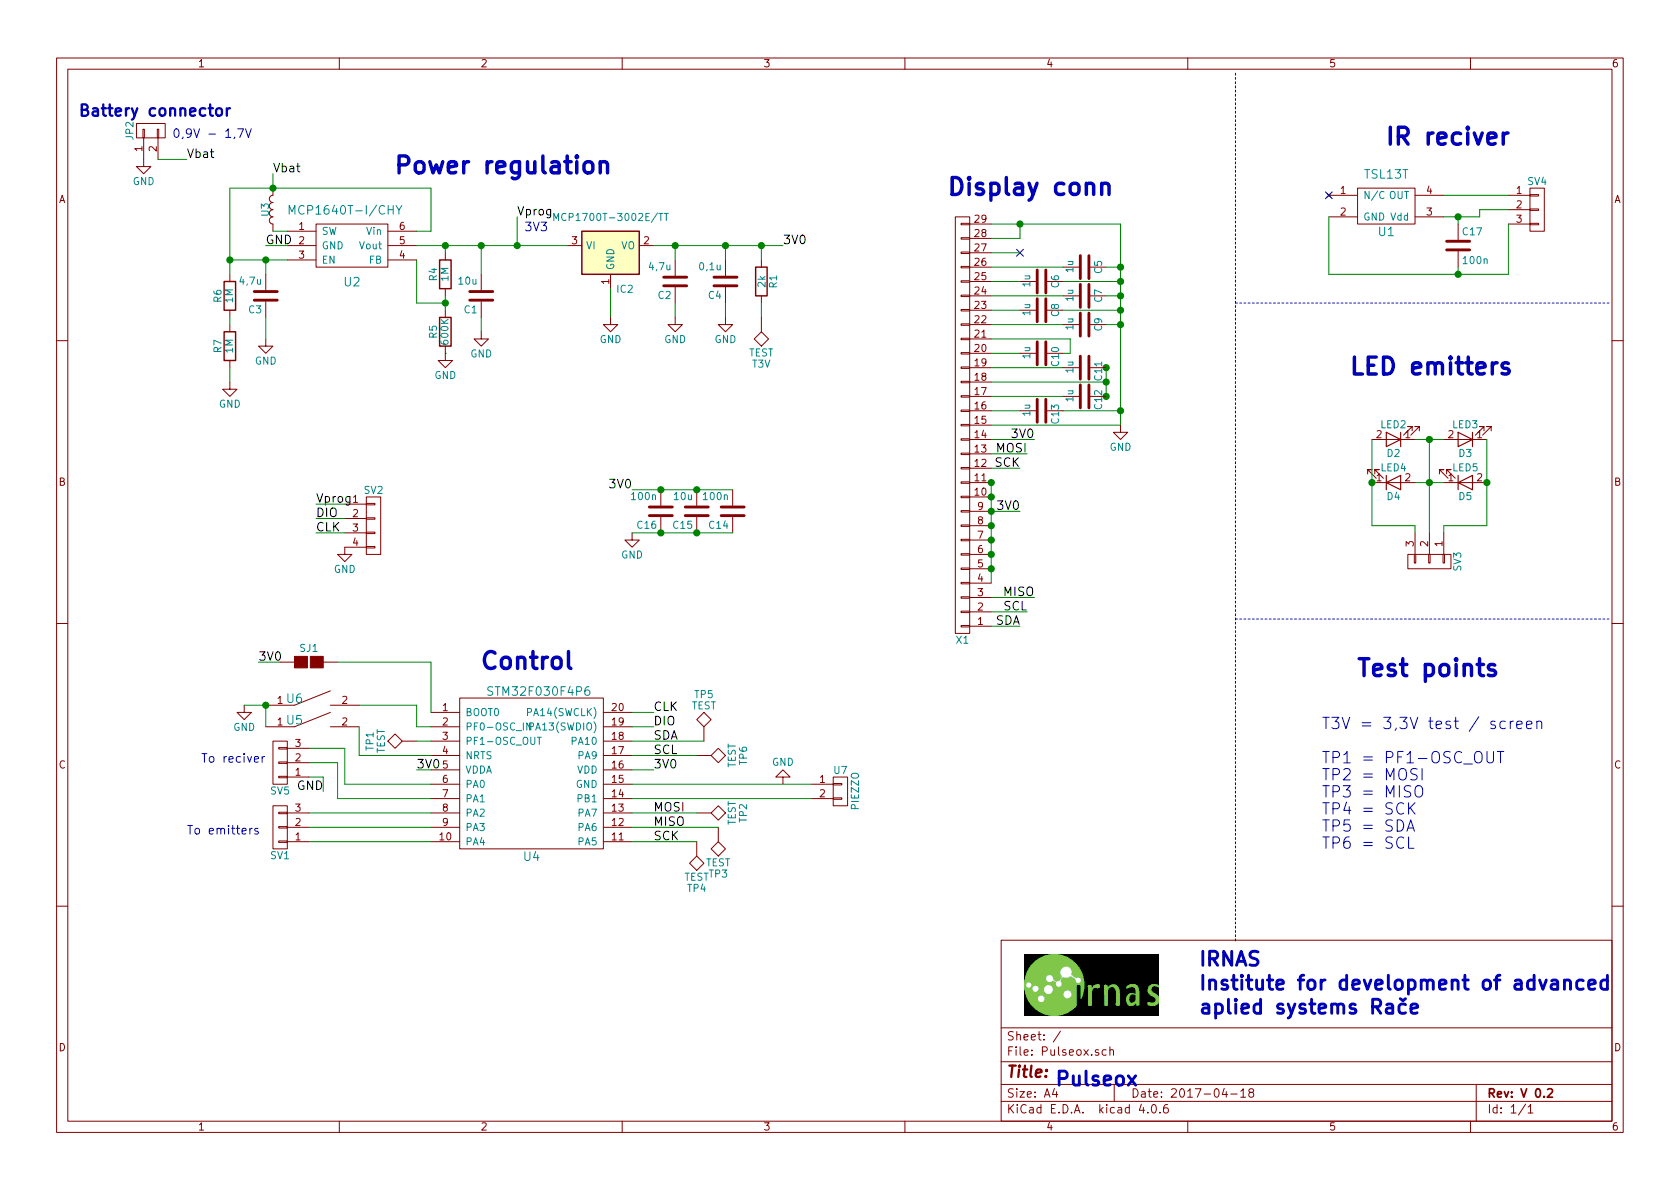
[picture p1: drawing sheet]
EESchema Schematic File Version 2
LIBS:power
LIBS:device
LIBS:transistors
LIBS:conn
LIBS:linear
LIBS:regul
LIBS:74xx
LIBS:cmos4000
LIBS:adc-dac
LIBS:memory
LIBS:xilinx
LIBS:microcontrollers
LIBS:dsp
LIBS:microchip
LIBS:analog_switches
LIBS:motorola
LIBS:texas
LIBS:intel
LIBS:audio
LIBS:interface
LIBS:digital-audio
LIBS:philips
LIBS:display
LIBS:cypress
LIBS:siliconi
LIBS:opto
LIBS:atmel
LIBS:contrib
LIBS:valves
LIBS:Pulseox-cache
EELAYER 25 0
EELAYER END
$Descr A4 11693 8268
encoding utf-8
Sheet 1 1
Title ""
Date "2017-04-18"
Rev "V 0.2"
Comp ""
Comment1 ""
Comment2 ""
Comment3 ""
Comment4 ""
$EndDescr
$Comp
L CONN_01X02 JP2
U 1 1
P 1050 900
F 0 "JP2" H 1050 1050 50  0000 C CNN
F 1 "CONN_01X02" V 1150 900 50  0001 C CNN
F 2 "" H 1050 900 50  0001 C CNN
F 3 "" H 1050 900 50  0001 C CNN
	1    1050 900 
	0    -1   -1   0   
$EndComp
$Comp
L MCP1700T-3002E/TT IC2
U 1 1
P 4250 1800
F 0 "IC2" H 4350 1600 50  0000 C CNN
F 1 "MCP1700T-3002E/TT" H 4250 2100 50  0000 C CNN
F 2 "" H 4250 1900 50  0001 C CNN
F 3 "" H 4250 1900 50  0001 C CNN
	1    4250 1800
	1    0    0    -1  
$EndComp
$Comp
L L L?
U 1 1
P 1900 1450
F 0 "L?" V 1850 1450 50  0001 C CNN
F 1 "U3" V 1950 1450 50  0000 C CNN
F 2 "" H 1900 1450 50  0001 C CNN
F 3 "" H 1900 1450 50  0001 C CNN
	1    1900 1450
	-1   0    0    1   
$EndComp
$Comp
L C C1
U 1 1
P 3350 2050
F 0 "C1" H 3375 2150 50  0000 L CNN
F 1 "10u" H 3375 1950 50  0000 L CNN
F 2 "" H 3388 1900 50  0001 C CNN
F 3 "" H 3350 2050 50  0001 C CNN
	1    3350 2050
	-1   0    0    1   
$EndComp
$Comp
L LED D5
U 1 1
P 10200 3350
F 0 "D5" H 10200 3450 50  0000 C CNN
F 1 "LED5" H 10200 3250 50  0000 C CNN
F 2 "" H 10200 3350 50  0001 C CNN
F 3 "" H 10200 3350 50  0001 C CNN
	1    10200 3350
	1    0    0    1   
$EndComp
$Comp
L MCP1640T-I/CHY U2
U 1 1
P 2450 1700
F 0 "U2" H 2450 1450 60  0000 C CNN
F 1 "MCP1640T-I/CHY" H 2400 1950 60  0000 C CNN
F 2 "" H 2450 1700 60  0001 C CNN
F 3 "" H 2450 1700 60  0001 C CNN
	1    2450 1700
	1    0    0    -1  
$EndComp
$Comp
L STM32F030F4P6 U4
U 1 1
P 3750 5200
F 0 "U4" H 3700 4450 60  0000 C CNN
F 1 "STM32F030F4P6" H 3750 5600 60  0000 C CNN
F 2 "" H 3750 5200 60  0001 C CNN
F 3 "" H 3750 5200 60  0001 C CNN
	1    3750 5200
	1    0    0    -1  
$EndComp
$Comp
L TSL13T U1
U 1 1
P 9650 1400
F 0 "U1" H 9650 1200 60  0000 C CNN
F 1 "TSL13T" H 9650 1600 60  0000 C CNN
F 2 "" H 9650 1400 60  0001 C CNN
F 3 "" H 9650 1400 60  0001 C CNN
	1    9650 1400
	1    0    0    -1  
$EndComp
$Comp
L GND #PWR?
U 1 1
P 1000 1100
F 0 "#PWR?" H 1000 850 50  0001 C CNN
F 1 "GND" H 1000 950 50  0000 C CNN
F 2 "" H 1000 1100 50  0001 C CNN
F 3 "" H 1000 1100 50  0001 C CNN
	1    1000 1100
	1    0    0    -1  
$EndComp
Text Label 1850 1700 0    60   ~ 0
GND
$Comp
L R R5
U 1 1
P 3100 2300
F 0 "R5" V 3180 2300 50  0000 C CNN
F 1 "600K" V 3100 2300 50  0000 C CNN
F 2 "" V 3030 2300 50  0001 C CNN
F 3 "" H 3100 2300 50  0001 C CNN
	1    3100 2300
	-1   0    0    1   
$EndComp
$Comp
L R R4
U 1 1
P 3100 1900
F 0 "R4" V 3180 1900 50  0000 C CNN
F 1 "1M" V 3100 1900 50  0000 C CNN
F 2 "" V 3030 1900 50  0001 C CNN
F 3 "" H 3100 1900 50  0001 C CNN
	1    3100 1900
	-1   0    0    1   
$EndComp
Text Label 1300 1100 0    60   ~ 0
Vbat
$Comp
L C C3
U 1 1
P 1850 2050
F 0 "C3" H 1875 2150 50  0000 L CNN
F 1 "4,7u" H 1875 1950 50  0000 L CNN
F 2 "" H 1888 1900 50  0001 C CNN
F 3 "" H 1850 2050 50  0001 C CNN
	1    1850 2050
	-1   0    0    1   
$EndComp
$Comp
L R R6
U 1 1
P 1600 2050
F 0 "R6" V 1680 2050 50  0000 C CNN
F 1 "1M" V 1600 2050 50  0000 C CNN
F 2 "" V 1530 2050 50  0001 C CNN
F 3 "" H 1600 2050 50  0001 C CNN
	1    1600 2050
	-1   0    0    1   
$EndComp
$Comp
L R R7
U 1 1
P 1600 2400
F 0 "R7" V 1680 2400 50  0000 C CNN
F 1 "1M" V 1600 2400 50  0000 C CNN
F 2 "" V 1530 2400 50  0001 C CNN
F 3 "" H 1600 2400 50  0001 C CNN
	1    1600 2400
	-1   0    0    1   
$EndComp
Text Label 5450 1700 0    60   ~ 0
3V0
$Comp
L C C2
U 1 1
P 4700 1950
F 0 "C2" H 4725 2050 50  0000 L CNN
F 1 "4,7u" H 4725 1850 50  0000 L CNN
F 2 "" H 4738 1800 50  0001 C CNN
F 3 "" H 4700 1950 50  0001 C CNN
	1    4700 1950
	-1   0    0    1   
$EndComp
$Comp
L C C4
U 1 1
P 5050 1950
F 0 "C4" H 5075 2050 50  0000 L CNN
F 1 "0,1u" H 5075 1850 50  0000 L CNN
F 2 "" H 5088 1800 50  0001 C CNN
F 3 "" H 5050 1950 50  0001 C CNN
	1    5050 1950
	-1   0    0    1   
$EndComp
$Comp
L LED D3
U 1 1
P 10200 3050
F 0 "D3" H 10200 3150 50  0000 C CNN
F 1 "LED3" H 10200 2950 50  0000 C CNN
F 2 "" H 10200 3050 50  0001 C CNN
F 3 "" H 10200 3050 50  0001 C CNN
	1    10200 3050
	-1   0    0    1   
$EndComp
$Comp
L LED D2
U 1 1
P 9700 3050
F 0 "D2" H 9700 3150 50  0000 C CNN
F 1 "LED2" H 9700 2950 50  0000 C CNN
F 2 "" H 9700 3050 50  0001 C CNN
F 3 "" H 9700 3050 50  0001 C CNN
	1    9700 3050
	-1   0    0    1   
$EndComp
$Comp
L LED D4
U 1 1
P 9700 3350
F 0 "D4" H 9700 3450 50  0000 C CNN
F 1 "LED4" H 9700 3250 50  0000 C CNN
F 2 "" H 9700 3350 50  0001 C CNN
F 3 "" H 9700 3350 50  0001 C CNN
	1    9700 3350
	1    0    0    1   
$EndComp
$Comp
L CONN_01X03 SV3
U 1 1
P 9950 3900
F 0 "SV3" H 9950 4100 50  0000 C CNN
F 1 "CONN_01X03" V 10050 3900 50  0001 C CNN
F 2 "" H 9950 3900 50  0001 C CNN
F 3 "" H 9950 3900 50  0001 C CNN
	1    9950 3900
	0    1    1    0   
$EndComp
$Comp
L CONN_01X03 SV4
U 1 1
P 10700 1450
F 0 "SV4" H 10700 1650 50  0000 C CNN
F 1 "CONN_01X03" V 10800 1450 50  0001 C CNN
F 2 "" H 10700 1450 50  0001 C CNN
F 3 "" H 10700 1450 50  0001 C CNN
	1    10700 1450
	1    0    0    -1  
$EndComp
NoConn ~ 9250 1350
$Comp
L C C17
U 1 1
P 10150 1700
F 0 "C17" H 10175 1800 50  0000 L CNN
F 1 "100n" H 10175 1600 50  0000 L CNN
F 2 "" H 10188 1550 50  0001 C CNN
F 3 "" H 10150 1700 50  0001 C CNN
	1    10150 1700
	1    0    0    -1  
$EndComp
$Comp
L CONN_01X03 SV1
U 1 1
P 1950 5750
F 0 "SV1" H 1950 5950 50  0000 C CNN
F 1 "CONN_01X03" V 2050 5750 50  0001 C CNN
F 2 "" H 1950 5750 50  0001 C CNN
F 3 "" H 1950 5750 50  0001 C CNN
	1    1950 5750
	-1   0    0    1   
$EndComp
$Comp
L CONN_01X03 SV5
U 1 1
P 1950 5300
F 0 "SV5" H 1950 5500 50  0000 C CNN
F 1 "CONN_01X03" V 2050 5300 50  0001 C CNN
F 2 "" H 1950 5300 50  0001 C CNN
F 3 "" H 1950 5300 50  0001 C CNN
	1    1950 5300
	-1   0    0    1   
$EndComp
$Comp
L CONN_01X04 SV2
U 1 1
P 2600 3650
F 0 "SV2" H 2600 3900 50  0000 C CNN
F 1 "CONN_01X04" V 2700 3650 50  0001 C CNN
F 2 "" H 2600 3650 50  0001 C CNN
F 3 "" H 2600 3650 50  0001 C CNN
	1    2600 3650
	1    0    0    -1  
$EndComp
$Comp
L CONN_01X02 U7
U 1 1
P 5850 5500
F 0 "U7" H 5850 5650 50  0000 C CNN
F 1 "PIEZZO" V 5950 5500 50  0000 C CNN
F 2 "" H 5850 5500 50  0001 C CNN
F 3 "" H 5850 5500 50  0001 C CNN
	1    5850 5500
	1    0    0    -1  
$EndComp
$Comp
L Button U6
U 1 1
P 2200 4900
F 0 "U6" H 2050 4950 60  0000 C CNN
F 1 "Button" H 2200 5100 60  0001 C CNN
F 2 "" H 2200 4900 60  0001 C CNN
F 3 "" H 2200 4900 60  0001 C CNN
	1    2200 4900
	1    0    0    -1  
$EndComp
$Comp
L Button U5
U 1 1
P 2200 5050
F 0 "U5" H 2050 5100 60  0000 C CNN
F 1 "Button" H 2200 5250 60  0001 C CNN
F 2 "" H 2200 5050 60  0001 C CNN
F 3 "" H 2200 5050 60  0001 C CNN
	1    2200 5050
	1    0    0    -1  
$EndComp
$Comp
L R R1
U 1 1
P 5300 1950
F 0 "R1" V 5380 1950 50  0000 C CNN
F 1 "2k" V 5300 1950 50  0000 C CNN
F 2 "" V 5230 1950 50  0001 C CNN
F 3 "" H 5300 1950 50  0001 C CNN
	1    5300 1950
	1    0    0    -1  
$EndComp
Text Label 2200 3500 0    60   ~ 0
Vprog
Text Label 2200 3700 0    60   ~ 0
CLK
Text Label 2200 3600 0    60   ~ 0
DIO
Text Label 4550 4950 0    60   ~ 0
CLK
Text Label 4550 5050 0    60   ~ 0
DIO
Text Label 2900 5350 0    60   ~ 0
3V0
$Comp
L TEST TP1
U 1 1
P 2900 5150
F 0 "TP1" H 2900 5450 50  0000 C BNN
F 1 "TEST" H 2900 5400 50  0000 C CNN
F 2 "" H 2900 5150 50  0001 C CNN
F 3 "" H 2900 5150 50  0001 C CNN
	1    2900 5150
	0    -1   -1   0   
$EndComp
Text Label 4550 5350 0    60   ~ 0
3V0
Text Label 4550 5150 0    60   ~ 0
SDA
Text Label 4550 5250 0    60   ~ 0
SCL
Text Label 4550 5650 0    60   ~ 0
MOSI
Text Label 4550 5750 0    60   ~ 0
MISO
Text Label 4550 5850 0    60   ~ 0
SCK
$Comp
L TEST TP2
U 1 1
P 4850 5650
F 0 "TP2" H 4850 5950 50  0000 C BNN
F 1 "TEST" H 4850 5900 50  0000 C CNN
F 2 "" H 4850 5650 50  0001 C CNN
F 3 "" H 4850 5650 50  0001 C CNN
	1    4850 5650
	0    1    1    0   
$EndComp
$Comp
L TEST TP3
U 1 1
P 5000 5750
F 0 "TP3" H 5000 6050 50  0000 C BNN
F 1 "TEST" H 5000 6000 50  0000 C CNN
F 2 "" H 5000 5750 50  0001 C CNN
F 3 "" H 5000 5750 50  0001 C CNN
	1    5000 5750
	-1   0    0    1   
$EndComp
$Comp
L TEST TP4
U 1 1
P 4850 5850
F 0 "TP4" H 4850 6150 50  0000 C BNN
F 1 "TEST" H 4850 6100 50  0000 C CNN
F 2 "" H 4850 5850 50  0001 C CNN
F 3 "" H 4850 5850 50  0001 C CNN
	1    4850 5850
	-1   0    0    1   
$EndComp
$Comp
L TEST TP6
U 1 1
P 4850 5250
F 0 "TP6" H 4850 5550 50  0000 C BNN
F 1 "TEST" H 4850 5500 50  0000 C CNN
F 2 "" H 4850 5250 50  0001 C CNN
F 3 "" H 4850 5250 50  0001 C CNN
	1    4850 5250
	0    1    1    0   
$EndComp
$Comp
L TEST TP5
U 1 1
P 4900 5150
F 0 "TP5" H 4900 5450 50  0000 C BNN
F 1 "TEST" H 4900 5400 50  0000 C CNN
F 2 "" H 4900 5150 50  0001 C CNN
F 3 "" H 4900 5150 50  0001 C CNN
	1    4900 5150
	1    0    0    -1  
$EndComp
$Comp
L CONN_01X29 X1
U 1 1
P 6700 2950
F 0 "X1" H 6700 4450 50  0000 C CNN
F 1 "CONN_01X29" V 6800 2950 50  0001 C CNN
F 2 "" H 6700 2950 50  0001 C CNN
F 3 "" H 6700 2950 50  0001 C CNN
	1    6700 2950
	-1   0    0    1   
$EndComp
Text Label 7100 3550 2    60   ~ 0
3V0
Text Label 7100 4350 2    60   ~ 0
SDA
Text Label 7150 4250 2    60   ~ 0
SCL
Text Label 7200 4150 2    60   ~ 0
MISO
Text Label 7100 3250 2    60   ~ 0
SCK
Text Label 7150 3150 2    60   ~ 0
MOSI
Text Label 7200 3050 2    60   ~ 0
3V0
NoConn ~ 7100 1750
$Comp
L C C5
U 1 1
P 7550 1850
F 0 "C5" H 7500 1950 50  0000 L CNN
F 1 "1u" H 7500 1750 50  0000 L CNN
F 2 "" H 7588 1700 50  0001 C CNN
F 3 "" H 7550 1850 50  0001 C CNN
	1    7550 1850
	0    1    1    0   
$EndComp
Wire Wire Line
	1900 1600 2000 1600
Wire Wire Line
	2900 1700 3950 1700
Wire Wire Line
	2000 1700 1850 1700
Wire Wire Line
	3100 1750 3100 1700
Connection ~ 3100 1700
Wire Wire Line
	3100 2450 3100 2450
Wire Wire Line
	3350 1900 3350 1700
Connection ~ 3350 1700
Wire Wire Line
	3350 2200 3350 2300
Wire Wire Line
	1100 1100 1300 1100
Wire Wire Line
	1600 1300 1600 1900
Connection ~ 1600 1800
Wire Wire Line
	1850 1800 1850 1900
Connection ~ 1850 1800
Wire Wire Line
	1850 2200 1850 2350
Wire Wire Line
	1600 2200 1600 2250
Wire Wire Line
	1600 2550 1600 2650
Wire Wire Line
	4250 2000 4250 2200
Wire Wire Line
	4550 1700 5450 1700
Wire Wire Line
	4700 1700 4700 1800
Connection ~ 4700 1700
Wire Wire Line
	5050 1700 5050 1800
Connection ~ 5050 1700
Wire Wire Line
	4700 2100 4700 2200
Wire Wire Line
	5050 2100 5050 2200
Wire Wire Line
	9950 3050 9950 3700
Wire Wire Line
	9850 3050 10050 3050
Connection ~ 9950 3050
Wire Wire Line
	9850 3350 10050 3350
Connection ~ 9950 3350
Wire Wire Line
	10350 3050 10350 3650
Wire Wire Line
	10350 3650 10050 3650
Wire Wire Line
	10050 3650 10050 3700
Connection ~ 10350 3350
Wire Wire Line
	9550 3050 9550 3650
Wire Wire Line
	9550 3650 9850 3650
Wire Wire Line
	9850 3650 9850 3700
Connection ~ 9550 3350
Wire Wire Line
	10500 1350 10050 1350
Wire Wire Line
	10300 1450 10500 1450
Wire Wire Line
	10300 1500 10300 1450
Wire Wire Line
	10050 1500 10300 1500
Wire Wire Line
	10500 1900 10500 1550
Wire Wire Line
	9250 1900 10500 1900
Wire Wire Line
	9250 1900 9250 1500
Wire Wire Line
	10150 1850 10150 1900
Connection ~ 10150 1900
Wire Wire Line
	10150 1550 10150 1500
Connection ~ 10150 1500
Wire Wire Line
	4400 4950 4550 4950
Wire Wire Line
	4400 5050 4550 5050
Wire Wire Line
	2400 3500 2200 3500
Wire Wire Line
	2400 3600 2200 3600
Wire Wire Line
	2400 3700 2200 3700
Wire Wire Line
	4400 5150 4900 5150
Wire Wire Line
	4400 5250 4850 5250
Wire Wire Line
	4400 5350 4550 5350
Wire Wire Line
	4400 5450 5650 5450
Wire Wire Line
	4400 5550 5650 5550
Wire Wire Line
	4400 5650 4850 5650
Wire Wire Line
	4400 5750 5000 5750
Wire Wire Line
	4400 5850 4850 5850
Wire Wire Line
	3000 5850 2150 5850
Wire Wire Line
	3000 5750 2150 5750
Wire Wire Line
	3000 5650 2150 5650
Wire Wire Line
	2150 5400 2250 5400
Wire Wire Line
	2250 5400 2250 5500
Wire Wire Line
	2150 5300 2350 5300
Wire Wire Line
	2350 5300 2350 5550
Wire Wire Line
	2350 5550 3000 5550
Wire Wire Line
	2150 5200 2400 5200
Wire Wire Line
	2400 5200 2400 5450
Wire Wire Line
	2400 5450 3000 5450
Wire Wire Line
	2500 5250 3000 5250
Wire Wire Line
	2500 5050 2500 5250
Wire Wire Line
	2500 4900 2900 4900
Wire Wire Line
	2900 4900 2900 5050
Wire Wire Line
	2900 5050 3000 5050
Wire Wire Line
	1850 4900 1850 5050
Connection ~ 1850 4900
Wire Wire Line
	3000 4600 3000 4950
Wire Wire Line
	3000 5150 2900 5150
Wire Wire Line
	3000 5350 2900 5350
Wire Wire Line
	6900 4350 7100 4350
Wire Wire Line
	6900 4250 7150 4250
Wire Wire Line
	6900 4150 7200 4150
Wire Wire Line
	6900 3550 7100 3550
Connection ~ 6900 3550
Wire Wire Line
	6900 3250 7100 3250
Wire Wire Line
	6900 3150 7150 3150
Wire Wire Line
	6900 3050 7200 3050
Wire Wire Line
	7800 2950 6900 2950
Wire Wire Line
	6900 1550 7800 1550
Wire Wire Line
	6900 1750 7100 1750
Wire Wire Line
	7400 1850 6900 1850
Wire Wire Line
	6900 1950 7100 1950
Wire Wire Line
	7400 2050 6900 2050
Wire Wire Line
	6900 2150 7100 2150
Wire Wire Line
	7400 2250 6900 2250
Wire Wire Line
	6900 2450 7100 2450
Wire Wire Line
	7400 2550 6900 2550
Wire Wire Line
	6900 2750 7400 2750
Wire Wire Line
	7100 2850 6900 2850
Connection ~ 6900 3950
Connection ~ 6900 3850
Connection ~ 6900 3750
Connection ~ 6900 3650
Connection ~ 6900 3350
Connection ~ 6900 3450
Connection ~ 7700 2550
Wire Wire Line
	7800 1950 7400 1950
Connection ~ 7800 1950
Wire Wire Line
	7800 2150 7400 2150
Connection ~ 7800 2150
Wire Wire Line
	7700 2550 7700 2750
Connection ~ 7700 2750
$Comp
L C C14
U 1 1
P 5100 3550
F 0 "C14" H 5125 3650 50  0000 L CNN
F 1 "100n" H 5125 3450 50  0000 L CNN
F 2 "" H 5138 3400 50  0001 C CNN
F 3 "" H 5100 3550 50  0001 C CNN
	1    5100 3550
	-1   0    0    1   
$EndComp
$Comp
L C C15
U 1 1
P 4850 3550
F 0 "C15" H 4875 3650 50  0000 L CNN
F 1 "10u" H 4875 3450 50  0000 L CNN
F 2 "" H 4888 3400 50  0001 C CNN
F 3 "" H 4850 3550 50  0001 C CNN
	1    4850 3550
	-1   0    0    1   
$EndComp
$Comp
L C C16
U 1 1
P 4600 3550
F 0 "C16" H 4625 3650 50  0000 L CNN
F 1 "100n" H 4625 3450 50  0000 L CNN
F 2 "" H 4638 3400 50  0001 C CNN
F 3 "" H 4600 3550 50  0001 C CNN
	1    4600 3550
	-1   0    0    1   
$EndComp
Wire Wire Line
	4400 3400 5100 3400
Connection ~ 4850 3400
Connection ~ 4600 3400
Wire Wire Line
	4400 3700 5100 3700
Connection ~ 4850 3700
Connection ~ 4600 3700
Text Label 4400 3400 2    60   ~ 0
3V0
Wire Wire Line
	1900 1300 1900 1200
Text Label 1900 1200 0    60   ~ 0
Vbat
Wire Wire Line
	5300 1700 5300 1800
Connection ~ 5300 1700
Wire Wire Line
	5300 2100 5300 2200
$Comp
L TEST T3V
U 1 1
P 5300 2200
F 0 "T3V" H 5300 2500 50  0000 C BNN
F 1 "TEST" H 5300 2450 50  0000 C CNN
F 2 "" H 5300 2200 50  0001 C CNN
F 3 "" H 5300 2200 50  0001 C CNN
	1    5300 2200
	-1   0    0    1   
$EndComp
Text Label 2250 5500 2    60   ~ 0
GND
$Comp
L C C6
U 1 1
P 7250 1950
F 0 "C6" H 7200 2050 50  0000 L CNN
F 1 "1u" H 7200 1850 50  0000 L CNN
F 2 "" H 7288 1800 50  0001 C CNN
F 3 "" H 7250 1950 50  0001 C CNN
	1    7250 1950
	0    1    1    0   
$EndComp
$Comp
L C C7
U 1 1
P 7550 2050
F 0 "C7" H 7500 2150 50  0000 L CNN
F 1 "1u" H 7500 1950 50  0000 L CNN
F 2 "" H 7588 1900 50  0001 C CNN
F 3 "" H 7550 2050 50  0001 C CNN
	1    7550 2050
	0    1    1    0   
$EndComp
$Comp
L C C8
U 1 1
P 7250 2150
F 0 "C8" H 7200 2250 50  0000 L CNN
F 1 "1u" H 7200 2050 50  0000 L CNN
F 2 "" H 7288 2000 50  0001 C CNN
F 3 "" H 7250 2150 50  0001 C CNN
	1    7250 2150
	0    1    1    0   
$EndComp
$Comp
L C C9
U 1 1
P 7550 2250
F 0 "C9" H 7500 2350 50  0000 L CNN
F 1 "1u" H 7500 2150 50  0000 L CNN
F 2 "" H 7588 2100 50  0001 C CNN
F 3 "" H 7550 2250 50  0001 C CNN
	1    7550 2250
	0    1    1    0   
$EndComp
$Comp
L C C10
U 1 1
P 7250 2450
F 0 "C10" H 7200 2550 50  0000 L CNN
F 1 "1u" H 7200 2350 50  0000 L CNN
F 2 "" H 7288 2300 50  0001 C CNN
F 3 "" H 7250 2450 50  0001 C CNN
	1    7250 2450
	0    1    1    0   
$EndComp
$Comp
L C C11
U 1 1
P 7550 2550
F 0 "C11" H 7500 2650 50  0000 L CNN
F 1 "1u" H 7500 2450 50  0000 L CNN
F 2 "" H 7588 2400 50  0001 C CNN
F 3 "" H 7550 2550 50  0001 C CNN
	1    7550 2550
	0    1    1    0   
$EndComp
$Comp
L C C12
U 1 1
P 7550 2750
F 0 "C12" H 7500 2850 50  0000 L CNN
F 1 "1u" H 7500 2650 50  0000 L CNN
F 2 "" H 7588 2600 50  0001 C CNN
F 3 "" H 7550 2750 50  0001 C CNN
	1    7550 2750
	0    1    1    0   
$EndComp
$Comp
L C C13
U 1 1
P 7250 2850
F 0 "C13" H 7200 2950 50  0000 L CNN
F 1 "1u" H 7200 2750 50  0000 L CNN
F 2 "" H 7288 2700 50  0001 C CNN
F 3 "" H 7250 2850 50  0001 C CNN
	1    7250 2850
	0    1    1    0   
$EndComp
Wire Wire Line
	7800 1550 7800 2950
Wire Wire Line
	7700 2250 7800 2250
Wire Wire Line
	7400 2850 7800 2850
Connection ~ 7800 2850
Wire Wire Line
	7700 2650 6900 2650
Connection ~ 7700 2650
Wire Wire Line
	7400 2450 7450 2450
Wire Wire Line
	7450 2450 7450 2350
Wire Wire Line
	7450 2350 6900 2350
Wire Wire Line
	6900 3350 6900 4050
Wire Wire Line
	3000 1300 3000 1600
Wire Wire Line
	1600 1300 3000 1300
Connection ~ 1900 1300
Wire Wire Line
	1600 1800 2000 1800
Wire Wire Line
	3000 1600 2900 1600
$Comp
L GND #PWR?
U 1 1
P 1600 2650
F 0 "#PWR?" H 1600 2400 50  0001 C CNN
F 1 "GND" H 1600 2500 50  0000 C CNN
F 2 "" H 1600 2650 50  0001 C CNN
F 3 "" H 1600 2650 50  0001 C CNN
	1    1600 2650
	1    0    0    -1  
$EndComp
$Comp
L GND #PWR?
U 1 1
P 1850 2350
F 0 "#PWR?" H 1850 2100 50  0001 C CNN
F 1 "GND" H 1850 2200 50  0000 C CNN
F 2 "" H 1850 2350 50  0001 C CNN
F 3 "" H 1850 2350 50  0001 C CNN
	1    1850 2350
	1    0    0    -1  
$EndComp
$Comp
L GND #PWR?
U 1 1
P 3100 2450
F 0 "#PWR?" H 3100 2200 50  0001 C CNN
F 1 "GND" H 3100 2300 50  0000 C CNN
F 2 "" H 3100 2450 50  0001 C CNN
F 3 "" H 3100 2450 50  0001 C CNN
	1    3100 2450
	1    0    0    -1  
$EndComp
$Comp
L GND #PWR?
U 1 1
P 3350 2300
F 0 "#PWR?" H 3350 2050 50  0001 C CNN
F 1 "GND" H 3350 2150 50  0000 C CNN
F 2 "" H 3350 2300 50  0001 C CNN
F 3 "" H 3350 2300 50  0001 C CNN
	1    3350 2300
	1    0    0    -1  
$EndComp
$Comp
L GND #PWR?
U 1 1
P 4250 2200
F 0 "#PWR?" H 4250 1950 50  0001 C CNN
F 1 "GND" H 4250 2050 50  0000 C CNN
F 2 "" H 4250 2200 50  0001 C CNN
F 3 "" H 4250 2200 50  0001 C CNN
	1    4250 2200
	1    0    0    -1  
$EndComp
$Comp
L GND #PWR?
U 1 1
P 4700 2200
F 0 "#PWR?" H 4700 1950 50  0001 C CNN
F 1 "GND" H 4700 2050 50  0000 C CNN
F 2 "" H 4700 2200 50  0001 C CNN
F 3 "" H 4700 2200 50  0001 C CNN
	1    4700 2200
	1    0    0    -1  
$EndComp
$Comp
L GND #PWR?
U 1 1
P 5050 2200
F 0 "#PWR?" H 5050 1950 50  0001 C CNN
F 1 "GND" H 5050 2050 50  0000 C CNN
F 2 "" H 5050 2200 50  0001 C CNN
F 3 "" H 5050 2200 50  0001 C CNN
	1    5050 2200
	1    0    0    -1  
$EndComp
$Comp
L GND #PWR?
U 1 1
P 2400 3800
F 0 "#PWR?" H 2400 3550 50  0001 C CNN
F 1 "GND" H 2400 3650 50  0000 C CNN
F 2 "" H 2400 3800 50  0001 C CNN
F 3 "" H 2400 3800 50  0001 C CNN
	1    2400 3800
	1    0    0    -1  
$EndComp
$Comp
L GND #PWR?
U 1 1
P 4400 3700
F 0 "#PWR?" H 4400 3450 50  0001 C CNN
F 1 "GND" H 4400 3550 50  0000 C CNN
F 2 "" H 4400 3700 50  0001 C CNN
F 3 "" H 4400 3700 50  0001 C CNN
	1    4400 3700
	1    0    0    -1  
$EndComp
$Comp
L GND #PWR?
U 1 1
P 1700 4900
F 0 "#PWR?" H 1700 4650 50  0001 C CNN
F 1 "GND" H 1700 4750 50  0000 C CNN
F 2 "" H 1700 4900 50  0001 C CNN
F 3 "" H 1700 4900 50  0001 C CNN
	1    1700 4900
	1    0    0    -1  
$EndComp
Wire Wire Line
	1850 4900 1700 4900
$Comp
L GND #PWR?
U 1 1
P 5450 5450
F 0 "#PWR?" H 5450 5200 50  0001 C CNN
F 1 "GND" H 5450 5300 50  0000 C CNN
F 2 "" H 5450 5450 50  0001 C CNN
F 3 "" H 5450 5450 50  0001 C CNN
	1    5450 5450
	-1   0    0    1   
$EndComp
Wire Wire Line
	6900 1650 7100 1650
Wire Wire Line
	7100 1650 7100 1550
Connection ~ 7100 1550
Connection ~ 7800 2250
Wire Wire Line
	7700 1850 7800 1850
Connection ~ 7800 1850
Wire Wire Line
	7700 2050 7800 2050
Connection ~ 7800 2050
$Comp
L GND #PWR?
U 1 1
P 7800 2950
F 0 "#PWR?" H 7800 2700 50  0001 C CNN
F 1 "GND" H 7800 2800 50  0000 C CNN
F 2 "" H 7800 2950 50  0001 C CNN
F 3 "" H 7800 2950 50  0001 C CNN
	1    7800 2950
	1    0    0    -1  
$EndComp
Wire Notes Line
	8600 500  8600 6550
Wire Notes Line
	8600 2100 11200 2100
Wire Notes Line
	8600 4300 11200 4300
Text Notes 9650 1000 0    118  ~ 24
IR reciver\n
Text Notes 9400 2600 0    118  ~ 24
LED emitters\n
Text Notes 9450 4700 0    118  ~ 24
Test points
Text Notes 9200 5900 0    79   ~ 0
T3V = 3,3V test / screen\n\nTP1 = PF1-OSC_OUT\nTP2 = MOSI\nTP3 = MISO\nTP4 = SCK\nTP5 = SDA\nTP6 = SCL\n
Wire Wire Line
	3600 1700 3600 1500
Connection ~ 3600 1700
Wire Wire Line
	3100 2050 3100 2150
Wire Wire Line
	3100 2100 2900 2100
Wire Wire Line
	2900 2100 2900 1800
Connection ~ 3100 2100
Text Label 3600 1500 0    59   ~ 0
Vprog
Text Notes 6600 1350 0    118  ~ 24
Display conn
Text Notes 1400 5300 0    60   ~ 0
To reciver\n
Text Notes 1300 5800 0    60   ~ 0
To emitters\n
Text Notes 550  800  0    79   ~ 16
Battery connector\n
Text Notes 2750 1200 0    118  ~ 24
Power regulation
Text Notes 3350 4650 0    118  ~ 24
Control\n
Text Notes 3650 1600 0    60   ~ 0
3V3\n
Text Notes 1200 950  0    60   ~ 0
0,9V - 1,7V
Text Notes 7350 7550 0    98   ~ 20
Pulseox
$Comp
L GS2 SJ1
U 1 1
P 2150 4600
F 0 "SJ1" V 2050 4600 50  0000 C CNN
F 1 "SJ1" H 2250 4451 50  0001 C CNN
F 2 "Connectors:GS2" V 2224 4600 50  0001 C CNN
F 3 "" H 2150 4600 50  0001 C CNN
	1    2150 4600
	0    1    1    0   
$EndComp
Wire Wire Line
	3000 4600 2350 4600
Wire Wire Line
	1950 4600 1800 4600
Text Label 1800 4600 0    59   ~ 0
3V0
Text Notes 8350 7050 0    98   ~ 20
IRNAS\nInstitute for development of advanced \naplied systems Rače
$EndSCHEMATC
